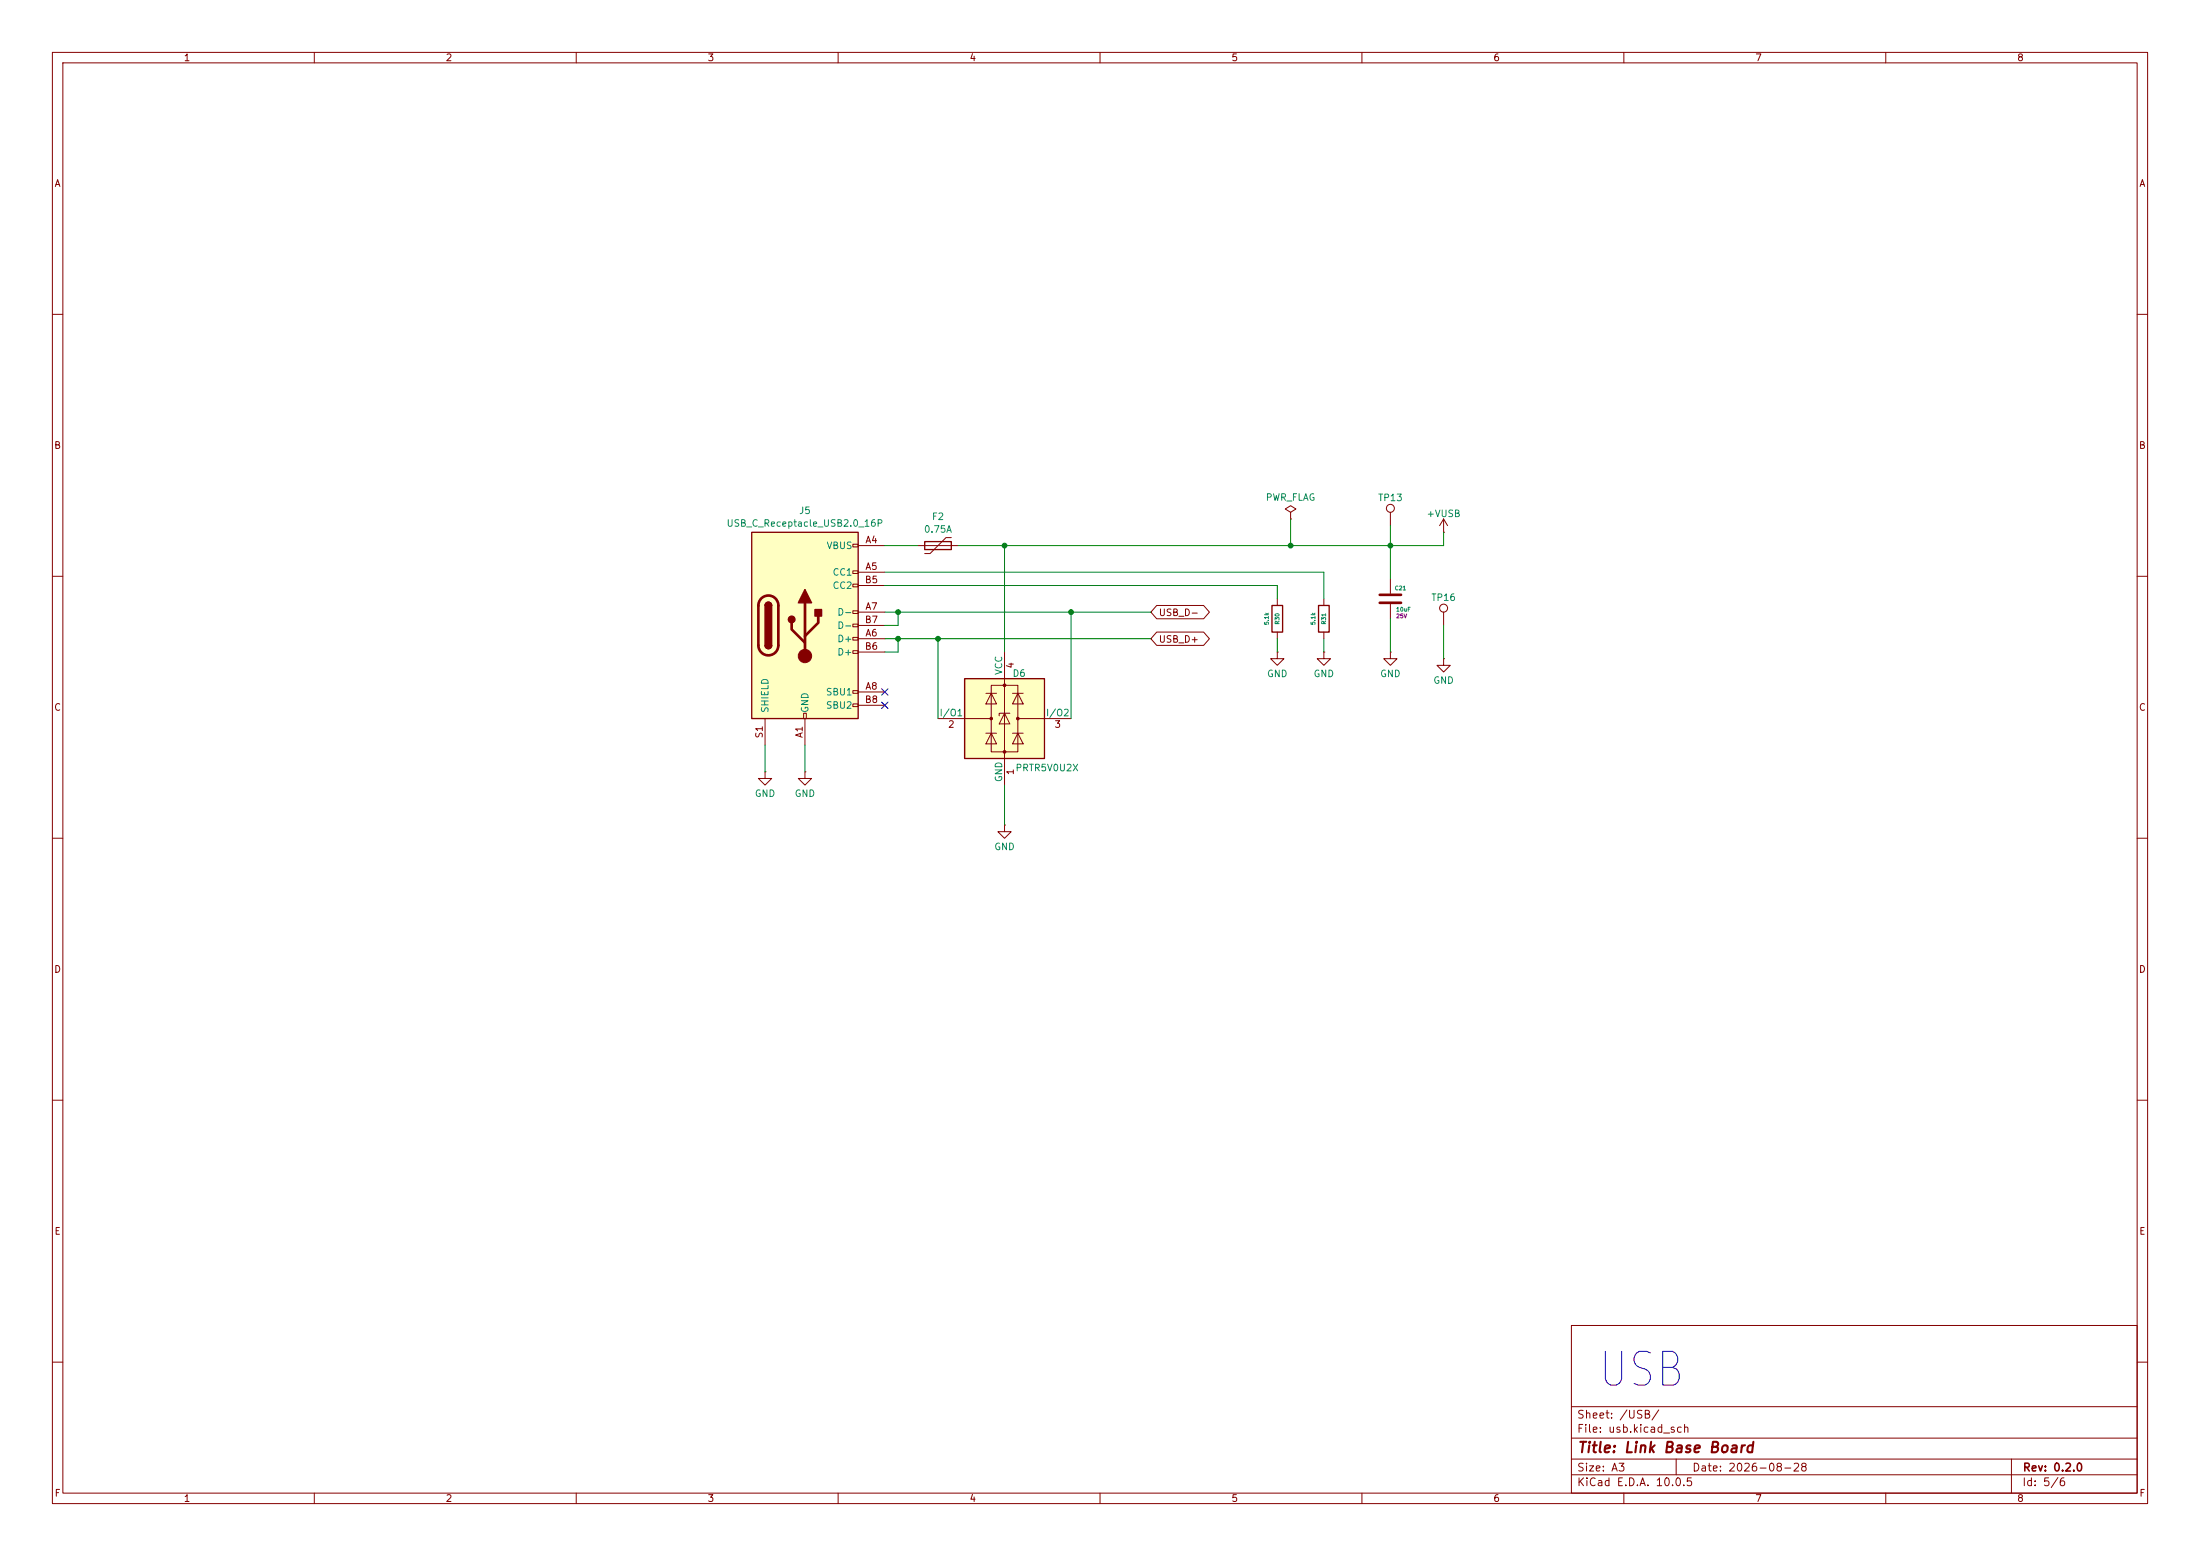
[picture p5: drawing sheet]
(kicad_sch
 (version 20260306)
 (generator "eeschema")
 (generator_version "10.0")
 (paper "A3")
 (title_block
  (title "Link Base Board")
  (date "2026-08-28")
  (rev "0.2.0"))
 (lib_symbols
  (symbol "SEM_Capacitor:CAP-10uF-25V-0805"
   (pin_numbers (hide yes))
   (pin_names
    (offset 0.254)) (exclude_from_sim no) (in_bom yes) (on_board yes)
   (in_pos_files yes)
   (duplicate_pin_numbers_are_jumpers no)
   (property "Reference" "C" (at 0.762 2.032 0) (show_name no) (do_not_autoplace yes) (effects (font (size 0.762 0.762)) (justify left)))
   (property "Value" "10uF" (at 1.016 -2.032 0) (show_name no) (do_not_autoplace yes) (effects (font (size 0.762 0.762)) (justify left)))
   (property "Footprint" "Capacitor_SMD:C_0805_2012Metric" (at 0.254 -20.828 0) (show_name no) (do_not_autoplace no) (hide yes) (effects (font (size 1.27 1.27))))
   (property "Datasheet" "" (at 0 -14.478 0) (show_name no) (do_not_autoplace no) (hide yes) (effects (font (size 1.27 1.27))))
   (property "Description" "Capacitor, 10uF, 25V, X5R, 0805" (at 0.508 -12.7 0) (show_name no) (do_not_autoplace no) (hide yes) (effects (font (size 1.27 1.27))))
   (property "Manufacturer" "Samsung" (at -0.254 -16.002 0) (show_name no) (do_not_autoplace no) (hide yes) (effects (font (size 1.27 1.27))))
   (property "Manufacturer PN" "CL21A106KAYNNNE" (at 0 -18.288 0) (show_name no) (do_not_autoplace no) (hide yes) (effects (font (size 1.27 1.27))))
   (property "Voltage" "25V" (at 1.016 -3.302 0) (show_name no) (do_not_autoplace yes) (effects (font (size 0.762 0.762)) (justify left)))
   (symbol "CAP-10uF-25V-0805_0_1"
    (polyline (pts (xy -2.032 0.762) (xy 2.032 0.762)) (stroke (width 0.508) (type default)) (fill (type none)))
    (polyline (pts (xy -2.032 -0.762) (xy 2.032 -0.762)) (stroke (width 0.508) (type default)) (fill (type none))))
   (symbol "CAP-10uF-25V-0805_1_1"
    (pin passive line (at 0 3.81 270) (length 2.794) (name "" (effects (font (size 1.27 1.27)))) (number "1" (effects (font (size 1.27 1.27)))))
    (pin passive line (at 0 -3.81 90) (length 2.794) (name "" (effects (font (size 1.27 1.27)))) (number "2" (effects (font (size 1.27 1.27))))))
   (embedded_fonts no))
  (symbol "SEM_Connector_USB:USB_C_Receptacle_USB2.0_16P"
   (pin_names
    (offset 1.016)) (exclude_from_sim no) (in_bom yes) (on_board yes)
   (in_pos_files yes)
   (duplicate_pin_numbers_are_jumpers no)
   (property "Reference" "J" (at 0 22.225 0) (show_name no) (do_not_autoplace no) (effects (font (size 1.27 1.27))))
   (property "Value" "USB_C_Receptacle_USB2.0_16P" (at 0 19.685 0) (show_name no) (do_not_autoplace no) (effects (font (size 1.27 1.27))))
   (property "Footprint" "Connector_USB:USB_C_Receptacle_GCT_USB4105-xx-A_16P_TopMnt_Horizontal" (at 0 -41.148 0) (show_name no) (do_not_autoplace no) (hide yes) (effects (font (size 1.27 1.27))))
   (property "Datasheet" "https://gct.co/connector/usb4105" (at 0 -34.798 0) (show_name no) (do_not_autoplace no) (hide yes) (effects (font (size 1.27 1.27))))
   (property "Description" "Connector, USB-C Receptacle 16P, USB 2.0, SMD" (at -0.254 -37.846 0) (show_name no) (do_not_autoplace no) (hide yes) (effects (font (size 1.27 1.27))))
   (property "Manufacturer" "GCT" (at 0 -43.942 0) (show_name no) (do_not_autoplace no) (hide yes) (effects (font (size 1.27 1.27))))
   (property "Manufacturer PN" "USB4105-GF-A" (at 0 -46.736 0) (show_name no) (do_not_autoplace no) (hide yes) (effects (font (size 1.27 1.27))))
   (symbol "USB_C_Receptacle_USB2.0_16P_0_0"
    (rectangle (start -0.254 -17.78) (end 0.254 -16.764) (stroke (width 0) (type default)) (fill (type none)))
    (rectangle (start 10.16 15.494) (end 9.144 14.986) (stroke (width 0) (type default)) (fill (type none)))
    (rectangle (start 10.16 10.414) (end 9.144 9.906) (stroke (width 0) (type default)) (fill (type none)))
    (rectangle (start 10.16 7.874) (end 9.144 7.366) (stroke (width 0) (type default)) (fill (type none)))
    (rectangle (start 10.16 2.794) (end 9.144 2.286) (stroke (width 0) (type default)) (fill (type none)))
    (rectangle (start 10.16 0.254) (end 9.144 -0.254) (stroke (width 0) (type default)) (fill (type none)))
    (rectangle (start 10.16 -2.286) (end 9.144 -2.794) (stroke (width 0) (type default)) (fill (type none)))
    (rectangle (start 10.16 -4.826) (end 9.144 -5.334) (stroke (width 0) (type default)) (fill (type none)))
    (rectangle (start 10.16 -12.446) (end 9.144 -12.954) (stroke (width 0) (type default)) (fill (type none)))
    (rectangle (start 10.16 -14.986) (end 9.144 -15.494) (stroke (width 0) (type default)) (fill (type none))))
   (symbol "USB_C_Receptacle_USB2.0_16P_0_1"
    (rectangle (start -10.16 17.78) (end 10.16 -17.78) (stroke (width 0.254) (type default)) (fill (type background)))
    (polyline (pts (xy -8.89 -3.81) (xy -8.89 3.81)) (stroke (width 0.508) (type default)) (fill (type none)))
    (rectangle (start -7.62 -3.81) (end -6.35 3.81) (stroke (width 0.254) (type default)) (fill (type outline)))
    (arc (start -7.62 3.81) (mid -6.985 4.4423) (end -6.35 3.81) (stroke (width 0.254) (type default)) (fill (type none)))
    (arc (start -7.62 3.81) (mid -6.985 4.4423) (end -6.35 3.81) (stroke (width 0.254) (type default)) (fill (type outline)))
    (arc (start -8.89 3.81) (mid -6.985 5.7067) (end -5.08 3.81) (stroke (width 0.508) (type default)) (fill (type none)))
    (arc (start -5.08 -3.81) (mid -6.985 -5.7067) (end -8.89 -3.81) (stroke (width 0.508) (type default)) (fill (type none)))
    (arc (start -6.35 -3.81) (mid -6.985 -4.4423) (end -7.62 -3.81) (stroke (width 0.254) (type default)) (fill (type none)))
    (arc (start -6.35 -3.81) (mid -6.985 -4.4423) (end -7.62 -3.81) (stroke (width 0.254) (type default)) (fill (type outline)))
    (polyline (pts (xy -5.08 3.81) (xy -5.08 -3.81)) (stroke (width 0.508) (type default)) (fill (type none)))
    (circle (center -2.54 1.143) (radius 0.635) (stroke (width 0.254) (type default)) (fill (type outline)))
    (polyline (pts (xy -1.27 4.318) (xy 0 6.858) (xy 1.27 4.318) (xy -1.27 4.318)) (stroke (width 0.254) (type default)) (fill (type outline)))
    (polyline (pts (xy 0 -2.032) (xy 2.54 0.508) (xy 2.54 1.778)) (stroke (width 0.508) (type default)) (fill (type none)))
    (polyline (pts (xy 0 -3.302) (xy -2.54 -0.762) (xy -2.54 0.508)) (stroke (width 0.508) (type default)) (fill (type none)))
    (polyline (pts (xy 0 -5.842) (xy 0 4.318)) (stroke (width 0.508) (type default)) (fill (type none)))
    (circle (center 0 -5.842) (radius 1.27) (stroke (width 0) (type default)) (fill (type outline)))
    (rectangle (start 1.905 1.778) (end 3.175 3.048) (stroke (width 0.254) (type default)) (fill (type outline))))
   (symbol "USB_C_Receptacle_USB2.0_16P_1_1"
    (pin passive line (at 0 -22.86 90) (length 5.08) (name "GND" (effects (font (size 1.27 1.27)))) (number "A1" (effects (font (size 1.27 1.27)))))
    (pin passive line (at 15.24 15.24 180) (length 5.08) (name "VBUS" (effects (font (size 1.27 1.27)))) (number "A4" (effects (font (size 1.27 1.27)))))
    (pin bidirectional line (at 15.24 10.16 180) (length 5.08) (name "CC1" (effects (font (size 1.27 1.27)))) (number "A5" (effects (font (size 1.27 1.27)))))
    (pin bidirectional line (at 15.24 -2.54 180) (length 5.08) (name "D+" (effects (font (size 1.27 1.27)))) (number "A6" (effects (font (size 1.27 1.27)))))
    (pin bidirectional line (at 15.24 2.54 180) (length 5.08) (name "D-" (effects (font (size 1.27 1.27)))) (number "A7" (effects (font (size 1.27 1.27)))))
    (pin bidirectional line (at 15.24 -12.7 180) (length 5.08) (name "SBU1" (effects (font (size 1.27 1.27)))) (number "A8" (effects (font (size 1.27 1.27)))))
    (pin passive line (at 15.24 15.24 180) (length 5.08) (hide yes) (name "VBUS" (effects (font (size 1.27 1.27)))) (number "A9" (effects (font (size 1.27 1.27)))))
    (pin passive line (at 0 -22.86 90) (length 5.08) (hide yes) (name "GND" (effects (font (size 1.27 1.27)))) (number "A12" (effects (font (size 1.27 1.27)))))
    (pin passive line (at 0 -22.86 90) (length 5.08) (hide yes) (name "GND" (effects (font (size 1.27 1.27)))) (number "B1" (effects (font (size 1.27 1.27)))))
    (pin passive line (at 15.24 15.24 180) (length 5.08) (hide yes) (name "VBUS" (effects (font (size 1.27 1.27)))) (number "B4" (effects (font (size 1.27 1.27)))))
    (pin bidirectional line (at 15.24 7.62 180) (length 5.08) (name "CC2" (effects (font (size 1.27 1.27)))) (number "B5" (effects (font (size 1.27 1.27)))))
    (pin bidirectional line (at 15.24 -5.08 180) (length 5.08) (name "D+" (effects (font (size 1.27 1.27)))) (number "B6" (effects (font (size 1.27 1.27)))))
    (pin bidirectional line (at 15.24 0 180) (length 5.08) (name "D-" (effects (font (size 1.27 1.27)))) (number "B7" (effects (font (size 1.27 1.27)))))
    (pin bidirectional line (at 15.24 -15.24 180) (length 5.08) (name "SBU2" (effects (font (size 1.27 1.27)))) (number "B8" (effects (font (size 1.27 1.27)))))
    (pin passive line (at 15.24 15.24 180) (length 5.08) (hide yes) (name "VBUS" (effects (font (size 1.27 1.27)))) (number "B9" (effects (font (size 1.27 1.27)))))
    (pin passive line (at 0 -22.86 90) (length 5.08) (hide yes) (name "GND" (effects (font (size 1.27 1.27)))) (number "B12" (effects (font (size 1.27 1.27)))))
    (pin passive line (at -7.62 -22.86 90) (length 5.08) (name "SHIELD" (effects (font (size 1.27 1.27)))) (number "S1" (effects (font (size 1.27 1.27))))))
   (embedded_fonts no))
  (symbol "SEM_Diode:PRTR5V0U2X"
   (pin_names
    (offset 0)) (exclude_from_sim no) (in_bom yes) (on_board yes)
   (in_pos_files yes)
   (duplicate_pin_numbers_are_jumpers no)
   (property "Reference" "D" (at 2.794 8.636 0) (show_name no) (do_not_autoplace no) (effects (font (size 1.27 1.27))))
   (property "Value" "PRTR5V0U2X" (at 8.128 -9.398 0) (show_name no) (do_not_autoplace no) (effects (font (size 1.27 1.27))))
   (property "Footprint" "Package_TO_SOT_SMD:SOT-143" (at 0.254 -21.59 0) (show_name no) (do_not_autoplace no) (hide yes) (effects (font (size 1.27 1.27))))
   (property "Datasheet" "https://assets.nexperia.com/documents/data-sheet/PRTR5V0U2X.pdf" (at 0 -24.13 0) (show_name no) (do_not_autoplace no) (hide yes) (effects (font (size 1.27 1.27))))
   (property "Description" "Diode, TVS, SOT-143" (at 0.254 -27.432 0) (show_name no) (do_not_autoplace no) (hide yes) (effects (font (size 1.27 1.27))))
   (property "Manufacturer" "Nexperia" (at -0.254 -32.512 0) (show_name no) (do_not_autoplace no) (hide yes) (effects (font (size 1.27 1.27))))
   (property "Manufacturer PN" "PRTR5V0U2X,215" (at -0.254 -30.226 0) (show_name no) (do_not_autoplace no) (hide yes) (effects (font (size 1.27 1.27))))
   (symbol "PRTR5V0U2X_0_1"
    (rectangle (start -7.62 -7.62) (end 7.62 7.62) (stroke (width 0.254) (type default)) (fill (type background)))
    (polyline (pts (xy -3.556 2.794) (xy -1.524 2.794) (xy -2.54 4.826) (xy -3.556 2.794)) (stroke (width 0) (type default)) (fill (type none)))
    (polyline (pts (xy -3.556 -4.826) (xy -1.524 -4.826) (xy -2.54 -2.794) (xy -3.556 -4.826)) (stroke (width 0) (type default)) (fill (type none)))
    (rectangle (start -2.54 6.35) (end 2.54 -6.35) (stroke (width 0) (type default)) (fill (type none)))
    (circle (center -2.54 0) (radius 0.254) (stroke (width 0) (type default)) (fill (type outline)))
    (polyline (pts (xy -2.54 0) (xy -7.62 0)) (stroke (width 0) (type default)) (fill (type none)))
    (polyline (pts (xy -1.524 4.826) (xy -3.556 4.826)) (stroke (width 0) (type default)) (fill (type none)))
    (polyline (pts (xy -1.524 -2.794) (xy -3.556 -2.794)) (stroke (width 0) (type default)) (fill (type none)))
    (polyline (pts (xy -1.016 -1.016) (xy 1.016 -1.016) (xy 0 1.016) (xy -1.016 -1.016)) (stroke (width 0) (type default)) (fill (type none)))
    (circle (center 0 6.35) (radius 0.254) (stroke (width 0) (type default)) (fill (type outline)))
    (circle (center 0 -6.35) (radius 0.254) (stroke (width 0) (type default)) (fill (type outline)))
    (polyline (pts (xy 0 -7.62) (xy 0 7.62)) (stroke (width 0) (type default)) (fill (type none)))
    (polyline (pts (xy 1.016 1.016) (xy -1.016 1.016) (xy -1.016 0.508)) (stroke (width 0) (type default)) (fill (type none)))
    (polyline (pts (xy 1.524 4.826) (xy 3.556 4.826)) (stroke (width 0) (type default)) (fill (type none)))
    (polyline (pts (xy 1.524 -2.794) (xy 3.556 -2.794)) (stroke (width 0) (type default)) (fill (type none)))
    (polyline (pts (xy 2.54 0) (xy 7.62 0)) (stroke (width 0) (type default)) (fill (type none)))
    (circle (center 2.54 0) (radius 0.254) (stroke (width 0) (type default)) (fill (type outline)))
    (polyline (pts (xy 3.556 2.794) (xy 1.524 2.794) (xy 2.54 4.826) (xy 3.556 2.794)) (stroke (width 0) (type default)) (fill (type none)))
    (polyline (pts (xy 3.556 -4.826) (xy 1.524 -4.826) (xy 2.54 -2.794) (xy 3.556 -4.826)) (stroke (width 0) (type default)) (fill (type none))))
   (symbol "PRTR5V0U2X_1_1"
    (pin passive line (at 0 -12.7 90) (length 5.08) (name "GND" (effects (font (size 1.27 1.27)))) (number "1" (effects (font (size 1.27 1.27)))))
    (pin passive line (at -12.7 0 0) (length 5.08) (name "I/O1" (effects (font (size 1.27 1.27)))) (number "2" (effects (font (size 1.27 1.27)))))
    (pin passive line (at 12.7 0 180) (length 5.08) (name "I/O2" (effects (font (size 1.27 1.27)))) (number "3" (effects (font (size 1.27 1.27)))))
    (pin passive line (at 0 12.7 270) (length 5.08) (name "VCC" (effects (font (size 1.27 1.27)))) (number "4" (effects (font (size 1.27 1.27))))))
   (embedded_fonts no))
  (symbol "SEM_Fuse:PTC-Bourns-6V-750MA-1206"
   (pin_numbers (hide yes))
   (pin_names
    (offset 0)) (exclude_from_sim no) (in_bom yes) (on_board yes)
   (in_pos_files yes)
   (duplicate_pin_numbers_are_jumpers no)
   (property "Reference" "F" (at -2.54 0 90) (show_name no) (do_not_autoplace no) (effects (font (size 1.27 1.27))))
   (property "Value" "0.75A" (at 2.54 0 90) (show_name no) (do_not_autoplace no) (effects (font (size 1.27 1.27))))
   (property "Footprint" "Fuse:Fuse_1206_3216Metric" (at -12.446 -24.13 0) (show_name no) (do_not_autoplace no) (hide yes) (effects (font (size 1.27 1.27)) (justify left)))
   (property "Datasheet" "https://www.bourns.com/products/circuit-protection/resettable-fuses-multifuse-pptc/product/MF-NSMF" (at 0.254 -16.002 0) (show_name no) (do_not_autoplace no) (hide yes) (effects (font (size 1.27 1.27))))
   (property "Description" "PTC, 0.75A hold, 6V, 1206" (at -0.508 -12.7 0) (show_name no) (do_not_autoplace no) (hide yes) (effects (font (size 1.27 1.27))))
   (property "Manufacturer" "Bourns" (at 0 -21.082 0) (show_name no) (do_not_autoplace no) (hide yes) (effects (font (size 1.27 1.27))))
   (property "Manufacturer PN" "MF-NSMF075-2" (at 0 -18.796 0) (show_name no) (do_not_autoplace no) (hide yes) (effects (font (size 1.27 1.27))))
   (symbol "PTC-Bourns-6V-750MA-1206_0_1"
    (polyline (pts (xy -1.524 2.54) (xy -1.524 1.524) (xy 1.524 -1.524) (xy 1.524 -2.54)) (stroke (width 0) (type default)) (fill (type none)))
    (rectangle (start -0.762 2.54) (end 0.762 -2.54) (stroke (width 0.254) (type default)) (fill (type none)))
    (polyline (pts (xy 0 2.54) (xy 0 -2.54)) (stroke (width 0) (type default)) (fill (type none))))
   (symbol "PTC-Bourns-6V-750MA-1206_1_1"
    (pin passive line (at 0 3.81 270) (length 1.27) (name "" (effects (font (size 1.27 1.27)))) (number "1" (effects (font (size 1.27 1.27)))))
    (pin passive line (at 0 -3.81 90) (length 1.27) (name "" (effects (font (size 1.27 1.27)))) (number "2" (effects (font (size 1.27 1.27))))))
   (embedded_fonts no))
  (symbol "SEM_Resistor:RES-5k1-0603"
   (pin_numbers (hide yes))
   (pin_names
    (offset 0)) (exclude_from_sim no) (in_bom yes) (on_board yes)
   (in_pos_files yes)
   (duplicate_pin_numbers_are_jumpers no)
   (property "Reference" "R" (at 0 0 90) (show_name no) (do_not_autoplace yes) (effects (font (size 0.762 0.762))))
   (property "Value" "5.1k" (at -2.032 0 90) (show_name no) (do_not_autoplace yes) (effects (font (size 0.762 0.762))))
   (property "Footprint" "Resistor_SMD:R_0603_1608Metric" (at 4.826 0 90) (show_name no) (do_not_autoplace no) (hide yes) (effects (font (size 1.27 1.27))))
   (property "Datasheet" "" (at 6.604 0 90) (show_name no) (do_not_autoplace no) (hide yes) (effects (font (size 1.27 1.27))))
   (property "Description" "Resistor,5.1k, 1%, 0.1W, 0603" (at 8.382 0.254 90) (show_name no) (do_not_autoplace no) (hide yes) (effects (font (size 1.27 1.27))))
   (property "Manufacturer" "Yageo" (at 10.922 0 90) (show_name no) (do_not_autoplace no) (hide yes) (effects (font (size 1.27 1.27))))
   (property "Manufacturer PN" "RC0603FR-075K1L" (at 13.462 0.254 90) (show_name no) (do_not_autoplace no) (hide yes) (effects (font (size 1.27 1.27))))
   (property "LCSC" "C105580" (at 0 0 0) (show_name no) (do_not_autoplace no) (hide yes) (effects (font (size 1.27 1.27))))
   (symbol "RES-5k1-0603_0_1"
    (rectangle (start -1.016 -2.54) (end 1.016 2.54) (stroke (width 0.254) (type default)) (fill (type none))))
   (symbol "RES-5k1-0603_1_1"
    (pin passive line (at 0 3.81 270) (length 1.27) (name "" (effects (font (size 1.27 1.27)))) (number "1" (effects (font (size 1.27 1.27)))))
    (pin passive line (at 0 -3.81 90) (length 1.27) (name "" (effects (font (size 1.27 1.27)))) (number "2" (effects (font (size 1.27 1.27))))))
   (embedded_fonts no))
  (symbol "SEM_TestPoint:TP-THTPAD-D1.0mm"
   (pin_numbers (hide yes))
   (pin_names
    (offset 0.762) (hide yes)) (exclude_from_sim no) (in_bom no) (on_board yes)
   (in_pos_files yes)
   (duplicate_pin_numbers_are_jumpers no)
   (property "Reference" "TP" (at 0 5.334 0) (show_name no) (do_not_autoplace no) (effects (font (size 1.27 1.27))))
   (property "Value" "TP-PAD-D1.0mm" (at -0.254 7.366 0) (show_name no) (do_not_autoplace no) (hide yes) (effects (font (size 1.27 1.27))))
   (property "Footprint" "TestPoint:TestPoint_THTPad_D1.0mm_Drill0.5mm" (at 0.254 -12.192 0) (show_name no) (do_not_autoplace no) (hide yes) (effects (font (size 1.27 1.27))))
   (property "Datasheet" "" (at 0 -9.652 0) (show_name no) (do_not_autoplace no) (hide yes) (effects (font (size 1.27 1.27))))
   (property "Description" "test point" (at 0 -7.874 0) (show_name no) (do_not_autoplace no) (hide yes) (effects (font (size 1.27 1.27))))
   (symbol "TP-THTPAD-D1.0mm_0_1"
    (circle (center 0 3.302) (radius 0.762) (stroke (width 0) (type default)) (fill (type none))))
   (symbol "TP-THTPAD-D1.0mm_1_1"
    (pin passive line (at 0 0 90) (length 2.54) (name "1" (effects (font (size 1.27 1.27)))) (number "1" (effects (font (size 1.27 1.27))))))
   (embedded_fonts no))
  (symbol "SEM_power:+VUSB"
   (power global)
   (pin_numbers (hide yes))
   (pin_names
    (offset 0) (hide yes)) (exclude_from_sim no) (in_bom yes) (on_board yes)
   (in_pos_files yes)
   (duplicate_pin_numbers_are_jumpers no)
   (property "Reference" "#PWR" (at 0 -3.81 0) (show_name no) (do_not_autoplace no) (hide yes) (effects (font (size 1.27 1.27))))
   (property "Value" "+VUSB" (at 0 3.556 0) (show_name no) (do_not_autoplace no) (effects (font (size 1.27 1.27))))
   (property "Footprint" "" (at 0 0 0) (show_name no) (do_not_autoplace no) (hide yes) (effects (font (size 1.27 1.27))))
   (property "Datasheet" "" (at 0 0 0) (show_name no) (do_not_autoplace no) (hide yes) (effects (font (size 1.27 1.27))))
   (property "Description" "" (at 0 0 0) (show_name no) (do_not_autoplace no) (hide yes) (effects (font (size 1.27 1.27))))
   (symbol "+VUSB_0_1"
    (polyline (pts (xy -0.762 1.27) (xy 0 2.54)) (stroke (width 0) (type default)) (fill (type none)))
    (polyline (pts (xy 0 2.54) (xy 0.762 1.27)) (stroke (width 0) (type default)) (fill (type none)))
    (polyline (pts (xy 0 0) (xy 0 2.54)) (stroke (width 0) (type default)) (fill (type none))))
   (symbol "+VUSB_1_1"
    (pin power_in line (at 0 0 90) (length 0) (name "" (effects (font (size 1.27 1.27)))) (number "1" (effects (font (size 1.27 1.27))))))
   (embedded_fonts no))
  (symbol "SEM_power:GND"
   (power global)
   (pin_numbers (hide yes))
   (pin_names
    (offset 0) (hide yes)) (exclude_from_sim no) (in_bom yes) (on_board yes)
   (in_pos_files yes)
   (duplicate_pin_numbers_are_jumpers no)
   (property "Reference" "#PWR" (at 0 -6.35 0) (show_name no) (do_not_autoplace no) (hide yes) (effects (font (size 1.27 1.27))))
   (property "Value" "GND" (at 0 -3.81 0) (show_name no) (do_not_autoplace no) (effects (font (size 1.27 1.27))))
   (property "Footprint" "" (at 0 0 0) (show_name no) (do_not_autoplace no) (hide yes) (effects (font (size 1.27 1.27))))
   (property "Datasheet" "" (at 0 0 0) (show_name no) (do_not_autoplace no) (hide yes) (effects (font (size 1.27 1.27))))
   (property "Description" "Power symbol creates a global label with name \"GND\" , ground" (at 0.254 -8.382 0) (show_name no) (do_not_autoplace no) (hide yes) (effects (font (size 1.27 1.27))))
   (symbol "GND_0_1"
    (polyline (pts (xy 0 0) (xy 0 -1.27) (xy 1.27 -1.27) (xy 0 -2.54) (xy -1.27 -1.27) (xy 0 -1.27)) (stroke (width 0) (type default)) (fill (type none))))
   (symbol "GND_1_1"
    (pin power_in line (at 0 0 270) (length 0) (name "" (effects (font (size 1.27 1.27)))) (number "1" (effects (font (size 1.27 1.27))))))
   (embedded_fonts no))
  (symbol "SEM_power:PWR_FLAG"
   (power global)
   (pin_numbers (hide yes))
   (pin_names
    (offset 0) (hide yes)) (exclude_from_sim no) (in_bom yes) (on_board yes)
   (in_pos_files yes)
   (duplicate_pin_numbers_are_jumpers no)
   (property "Reference" "#FLG" (at 0 1.905 0) (show_name no) (do_not_autoplace no) (hide yes) (effects (font (size 1.27 1.27))))
   (property "Value" "PWR_FLAG" (at 0 3.81 0) (show_name no) (do_not_autoplace no) (effects (font (size 1.27 1.27))))
   (property "Footprint" "" (at 0 0 0) (show_name no) (do_not_autoplace no) (hide yes) (effects (font (size 1.27 1.27))))
   (property "Datasheet" "" (at 0 0 0) (show_name no) (do_not_autoplace no) (hide yes) (effects (font (size 1.27 1.27))))
   (property "Description" "Special symbol for telling ERC where power comes from" (at 0 0 0) (show_name no) (do_not_autoplace no) (hide yes) (effects (font (size 1.27 1.27))))
   (symbol "PWR_FLAG_0_0"
    (pin power_out line (at 0 0 90) (length 0) (name "" (effects (font (size 1.27 1.27)))) (number "1" (effects (font (size 1.27 1.27))))))
   (symbol "PWR_FLAG_0_1"
    (polyline (pts (xy 0 0) (xy 0 1.27) (xy -1.016 1.905) (xy 0 2.54) (xy 1.016 1.905) (xy 0 1.27)) (stroke (width 0) (type default)) (fill (type none))))
   (embedded_fonts no)))
 (text "USB"
  (exclude_from_sim no)
  (at 305.054 265.43 0)
  (effects (font (size 6.4516 5.4838)) (justify left bottom)))
 (junction
  (at 171.45 116.84)
  (diameter 0)
  (color 0 0 0 0))
 (junction
  (at 265.43 104.14)
  (diameter 0)
  (color 0 0 0 0))
 (junction
  (at 246.38 104.14)
  (diameter 0)
  (color 0 0 0 0))
 (junction
  (at 204.47 116.84)
  (diameter 0)
  (color 0 0 0 0))
 (junction
  (at 179.07 121.92)
  (diameter 0)
  (color 0 0 0 0))
 (junction
  (at 191.77 104.14)
  (diameter 0)
  (color 0 0 0 0))
 (junction
  (at 171.45 121.92)
  (diameter 0)
  (color 0 0 0 0))
 (no_connect
  (at 168.91 134.62))
 (no_connect
  (at 168.91 132.08))
 (wire
  (pts (xy 179.07 121.92) (xy 179.07 137.16))
  (stroke (width 0) (type default)))
 (wire
  (pts (xy 191.77 104.14) (xy 246.38 104.14))
  (stroke (width 0) (type default)))
 (wire
  (pts (xy 275.59 119.38) (xy 275.59 125.73))
  (stroke (width 0) (type default)))
 (wire
  (pts (xy 171.45 116.84) (xy 171.45 119.38))
  (stroke (width 0) (type default)))
 (wire
  (pts (xy 265.43 100.33) (xy 265.43 104.14))
  (stroke (width 0) (type default)))
 (wire
  (pts (xy 265.43 104.14) (xy 265.43 110.49))
  (stroke (width 0) (type default)))
 (wire
  (pts (xy 191.77 104.14) (xy 191.77 124.46))
  (stroke (width 0) (type default)))
 (wire
  (pts (xy 243.84 121.92) (xy 243.84 124.46))
  (stroke (width 0) (type default)))
 (wire
  (pts (xy 204.47 116.84) (xy 219.71 116.84))
  (stroke (width 0) (type default)))
 (wire
  (pts (xy 179.07 121.92) (xy 219.71 121.92))
  (stroke (width 0) (type default)))
 (wire
  (pts (xy 246.38 104.14) (xy 265.43 104.14))
  (stroke (width 0) (type default)))
 (wire
  (pts (xy 168.91 124.46) (xy 171.45 124.46))
  (stroke (width 0) (type default)))
 (wire
  (pts (xy 182.88 104.14) (xy 191.77 104.14))
  (stroke (width 0) (type default)))
 (wire
  (pts (xy 171.45 116.84) (xy 204.47 116.84))
  (stroke (width 0) (type default)))
 (wire
  (pts (xy 243.84 114.3) (xy 243.84 111.76))
  (stroke (width 0) (type default)))
 (wire
  (pts (xy 246.38 99.06) (xy 246.38 104.14))
  (stroke (width 0) (type default)))
 (wire
  (pts (xy 252.73 121.92) (xy 252.73 124.46))
  (stroke (width 0) (type default)))
 (wire
  (pts (xy 168.91 121.92) (xy 171.45 121.92))
  (stroke (width 0) (type default)))
 (wire
  (pts (xy 171.45 121.92) (xy 171.45 124.46))
  (stroke (width 0) (type default)))
 (wire
  (pts (xy 153.67 142.24) (xy 153.67 147.32))
  (stroke (width 0) (type default)))
 (wire
  (pts (xy 146.05 142.24) (xy 146.05 147.32))
  (stroke (width 0) (type default)))
 (wire
  (pts (xy 191.77 149.86) (xy 191.77 157.48))
  (stroke (width 0) (type default)))
 (wire
  (pts (xy 171.45 121.92) (xy 179.07 121.92))
  (stroke (width 0) (type default)))
 (wire
  (pts (xy 243.84 111.76) (xy 168.91 111.76))
  (stroke (width 0) (type default)))
 (wire
  (pts (xy 275.59 104.14) (xy 265.43 104.14))
  (stroke (width 0) (type default)))
 (wire
  (pts (xy 275.59 101.6) (xy 275.59 104.14))
  (stroke (width 0) (type default)))
 (wire
  (pts (xy 168.91 109.22) (xy 252.73 109.22))
  (stroke (width 0) (type default)))
 (wire
  (pts (xy 265.43 118.11) (xy 265.43 124.46))
  (stroke (width 0) (type default)))
 (wire
  (pts (xy 168.91 119.38) (xy 171.45 119.38))
  (stroke (width 0) (type default)))
 (wire
  (pts (xy 252.73 109.22) (xy 252.73 114.3))
  (stroke (width 0) (type default)))
 (wire
  (pts (xy 168.91 116.84) (xy 171.45 116.84))
  (stroke (width 0) (type default)))
 (wire
  (pts (xy 204.47 116.84) (xy 204.47 137.16))
  (stroke (width 0) (type default)))
 (wire
  (pts (xy 168.91 104.14) (xy 175.26 104.14))
  (stroke (width 0) (type default)))
 (global_label "USB_D-"
  (shape bidirectional)
  (at 219.71 116.84 0)
  (fields_autoplaced yes)
  (effects (font (size 1.27 1.27)) (justify left))
  (property "Intersheetrefs" "${INTERSHEET_REFS}" (at 231.4265 116.84 0) (hide yes) (show_name no) (do_not_autoplace no) (effects (font (size 1.27 1.27)) (justify left))))
 (global_label "USB_D+"
  (shape bidirectional)
  (at 219.71 121.92 0)
  (fields_autoplaced yes)
  (effects (font (size 1.27 1.27)) (justify left))
  (property "Intersheetrefs" "${INTERSHEET_REFS}" (at 231.4265 121.92 0) (hide yes) (show_name no) (do_not_autoplace no) (effects (font (size 1.27 1.27)) (justify left))))
 (symbol
  (lib_id "SEM_Capacitor:CAP-10uF-25V-0805")
  (at 265.43 114.3 0)
  (unit 1)
  (body_style 1)
  (exclude_from_sim no)
  (in_bom yes)
  (on_board yes)
  (in_pos_files yes)
  (dnp no)
  (property "Reference" "C21" (at 266.192 112.268 0) (show_name no) (do_not_autoplace yes) (effects (font (size 0.762 0.762)) (justify left)))
  (property "Value" "10uF" (at 266.446 116.332 0) (show_name no) (do_not_autoplace yes) (effects (font (size 0.762 0.762)) (justify left)))
  (property "Footprint" "Capacitor_SMD:C_0805_2012Metric" (at 265.684 135.128 0) (hide yes) (show_name no) (do_not_autoplace no) (effects (font (size 1.27 1.27))))
  (property "Datasheet" "" (at 265.43 128.778 0) (hide yes) (show_name no) (do_not_autoplace no) (effects (font (size 1.27 1.27))))
  (property "Description" "Capacitor, 10uF, 25V, X5R, 0805" (at 265.938 127 0) (hide yes) (show_name no) (do_not_autoplace no) (effects (font (size 1.27 1.27))))
  (property "Manufacturer" "Samsung" (at 265.176 130.302 0) (hide yes) (show_name no) (do_not_autoplace no) (effects (font (size 1.27 1.27))))
  (property "Voltage" "25V" (at 266.446 117.602 0) (show_name no) (do_not_autoplace yes) (effects (font (size 0.762 0.762)) (justify left)))
  (property "Manufacturer PN" "CL21A106KAYNNNE" (at 265.43 132.588 0) (hide yes) (show_name no) (do_not_autoplace no) (effects (font (size 1.27 1.27))))
  (pin "2")
  (pin "1"))
 (symbol
  (lib_id "SEM_TestPoint:TP-THTPAD-D1.0mm")
  (at 265.43 100.33 0)
  (unit 1)
  (body_style 1)
  (exclude_from_sim no)
  (in_bom no)
  (on_board yes)
  (in_pos_files yes)
  (dnp no)
  (property "Reference" "TP13" (at 265.43 94.996 0) (show_name no) (do_not_autoplace no) (effects (font (size 1.27 1.27))))
  (property "Value" "TP-PAD-D1.0mm" (at 265.176 92.964 0) (hide yes) (show_name no) (do_not_autoplace no) (effects (font (size 1.27 1.27))))
  (property "Footprint" "TestPoint:TestPoint_THTPad_D1.0mm_Drill0.5mm" (at 265.684 112.522 0) (hide yes) (show_name no) (do_not_autoplace no) (effects (font (size 1.27 1.27))))
  (property "Datasheet" "" (at 265.43 109.982 0) (hide yes) (show_name no) (do_not_autoplace no) (effects (font (size 1.27 1.27))))
  (property "Description" "test point" (at 265.43 108.204 0) (hide yes) (show_name no) (do_not_autoplace no) (effects (font (size 1.27 1.27))))
  (pin "1"))
 (symbol
  (lib_id "SEM_power:PWR_FLAG")
  (at 246.38 99.06 0)
  (unit 1)
  (body_style 1)
  (exclude_from_sim no)
  (in_bom yes)
  (on_board yes)
  (in_pos_files yes)
  (dnp no)
  (fields_autoplaced yes)
  (property "Reference" "#FLG05" (at 246.38 97.155 0) (hide yes) (show_name no) (do_not_autoplace no) (effects (font (size 1.27 1.27))))
  (property "Value" "PWR_FLAG" (at 246.38 94.9269 0) (show_name no) (do_not_autoplace no) (effects (font (size 1.27 1.27))))
  (property "Footprint" "" (at 246.38 99.06 0) (hide yes) (show_name no) (do_not_autoplace no) (effects (font (size 1.27 1.27))))
  (property "Datasheet" "" (at 246.38 99.06 0) (hide yes) (show_name no) (do_not_autoplace no) (effects (font (size 1.27 1.27))))
  (property "Description" "Special symbol for telling ERC where power comes from" (at 246.38 99.06 0) (hide yes) (show_name no) (do_not_autoplace no) (effects (font (size 1.27 1.27))))
  (pin "1"))
 (symbol
  (lib_id "SEM_Diode:PRTR5V0U2X")
  (at 191.77 137.16 0)
  (unit 1)
  (body_style 1)
  (exclude_from_sim no)
  (in_bom yes)
  (on_board yes)
  (in_pos_files yes)
  (dnp no)
  (property "Reference" "D6" (at 194.564 128.524 0) (show_name no) (do_not_autoplace no) (effects (font (size 1.27 1.27))))
  (property "Value" "PRTR5V0U2X" (at 199.898 146.558 0) (show_name no) (do_not_autoplace no) (effects (font (size 1.27 1.27))))
  (property "Footprint" "Package_TO_SOT_SMD:SOT-143" (at 192.024 158.75 0) (hide yes) (show_name no) (do_not_autoplace no) (effects (font (size 1.27 1.27))))
  (property "Datasheet" "https://assets.nexperia.com/documents/data-sheet/PRTR5V0U2X.pdf" (at 191.77 161.29 0) (hide yes) (show_name no) (do_not_autoplace no) (effects (font (size 1.27 1.27))))
  (property "Description" "Diode, TVS, SOT-143" (at 192.024 164.592 0) (hide yes) (show_name no) (do_not_autoplace no) (effects (font (size 1.27 1.27))))
  (property "Manufacturer" "Nexperia" (at 191.516 169.672 0) (hide yes) (show_name no) (do_not_autoplace no) (effects (font (size 1.27 1.27))))
  (property "Manufacturer PN" "PRTR5V0U2X,215" (at 191.516 167.386 0) (hide yes) (show_name no) (do_not_autoplace no) (effects (font (size 1.27 1.27))))
  (pin "1")
  (pin "2")
  (pin "4")
  (pin "3"))
 (symbol
  (lib_id "SEM_Fuse:PTC-Bourns-6V-750MA-1206")
  (at 179.07 104.14 90)
  (unit 1)
  (body_style 1)
  (exclude_from_sim no)
  (in_bom yes)
  (on_board yes)
  (in_pos_files yes)
  (dnp no)
  (fields_autoplaced yes)
  (property "Reference" "F2" (at 179.07 98.5985 90) (show_name no) (do_not_autoplace no) (effects (font (size 1.27 1.27))))
  (property "Value" "0.75A" (at 179.07 101.0228 90) (show_name no) (do_not_autoplace no) (effects (font (size 1.27 1.27))))
  (property "Footprint" "Fuse:Fuse_1206_3216Metric" (at 203.2 116.586 0) (hide yes) (show_name no) (do_not_autoplace no) (effects (font (size 1.27 1.27)) (justify left)))
  (property "Datasheet" "https://www.bourns.com/products/circuit-protection/resettable-fuses-multifuse-pptc/product/MF-NSMF" (at 195.072 103.886 0) (hide yes) (show_name no) (do_not_autoplace no) (effects (font (size 1.27 1.27))))
  (property "Description" "PTC, 0.75A hold, 6V, 1206" (at 191.77 104.648 0) (hide yes) (show_name no) (do_not_autoplace no) (effects (font (size 1.27 1.27))))
  (property "Manufacturer" "Bourns" (at 200.152 104.14 0) (hide yes) (show_name no) (do_not_autoplace no) (effects (font (size 1.27 1.27))))
  (property "Manufacturer PN" "MF-NSMF075-2" (at 197.866 104.14 0) (hide yes) (show_name no) (do_not_autoplace no) (effects (font (size 1.27 1.27))))
  (pin "2")
  (pin "1"))
 (symbol
  (lib_id "SEM_power:GND")
  (at 191.77 157.48 0)
  (unit 1)
  (body_style 1)
  (exclude_from_sim no)
  (in_bom yes)
  (on_board yes)
  (in_pos_files yes)
  (dnp no)
  (fields_autoplaced yes)
  (property "Reference" "#PWR081" (at 191.77 163.83 0) (hide yes) (show_name no) (do_not_autoplace no) (effects (font (size 1.27 1.27))))
  (property "Value" "GND" (at 191.77 161.6131 0) (show_name no) (do_not_autoplace no) (effects (font (size 1.27 1.27))))
  (property "Footprint" "" (at 191.77 157.48 0) (hide yes) (show_name no) (do_not_autoplace no) (effects (font (size 1.27 1.27))))
  (property "Datasheet" "" (at 191.77 157.48 0) (hide yes) (show_name no) (do_not_autoplace no) (effects (font (size 1.27 1.27))))
  (property "Description" "Power symbol creates a global label with name \"GND\" , ground" (at 192.024 165.862 0) (hide yes) (show_name no) (do_not_autoplace no) (effects (font (size 1.27 1.27))))
  (pin "1"))
 (symbol
  (lib_id "SEM_power:GND")
  (at 252.73 124.46 0)
  (unit 1)
  (body_style 1)
  (exclude_from_sim no)
  (in_bom yes)
  (on_board yes)
  (in_pos_files yes)
  (dnp no)
  (fields_autoplaced yes)
  (property "Reference" "#PWR077" (at 252.73 130.81 0) (hide yes) (show_name no) (do_not_autoplace no) (effects (font (size 1.27 1.27))))
  (property "Value" "GND" (at 252.73 128.5931 0) (show_name no) (do_not_autoplace no) (effects (font (size 1.27 1.27))))
  (property "Footprint" "" (at 252.73 124.46 0) (hide yes) (show_name no) (do_not_autoplace no) (effects (font (size 1.27 1.27))))
  (property "Datasheet" "" (at 252.73 124.46 0) (hide yes) (show_name no) (do_not_autoplace no) (effects (font (size 1.27 1.27))))
  (property "Description" "Power symbol creates a global label with name \"GND\" , ground" (at 252.984 132.842 0) (hide yes) (show_name no) (do_not_autoplace no) (effects (font (size 1.27 1.27))))
  (pin "1"))
 (symbol
  (lib_id "SEM_Connector_USB:USB_C_Receptacle_USB2.0_16P")
  (at 153.67 119.38 0)
  (unit 1)
  (body_style 1)
  (exclude_from_sim no)
  (in_bom yes)
  (on_board yes)
  (in_pos_files yes)
  (dnp no)
  (fields_autoplaced yes)
  (property "Reference" "J5" (at 153.67 97.4555 0) (show_name no) (do_not_autoplace no) (effects (font (size 1.27 1.27))))
  (property "Value" "USB_C_Receptacle_USB2.0_16P" (at 153.67 99.8798 0) (show_name no) (do_not_autoplace no) (effects (font (size 1.27 1.27))))
  (property "Footprint" "Connector_USB:USB_C_Receptacle_GCT_USB4105-xx-A_16P_TopMnt_Horizontal" (at 153.67 160.528 0) (hide yes) (show_name no) (do_not_autoplace no) (effects (font (size 1.27 1.27))))
  (property "Datasheet" "https://gct.co/connector/usb4105" (at 153.67 154.178 0) (hide yes) (show_name no) (do_not_autoplace no) (effects (font (size 1.27 1.27))))
  (property "Description" "Connector, USB-C Receptacle 16P, USB 2.0, SMD" (at 153.416 157.226 0) (hide yes) (show_name no) (do_not_autoplace no) (effects (font (size 1.27 1.27))))
  (property "Manufacturer" "GCT" (at 153.67 163.322 0) (hide yes) (show_name no) (do_not_autoplace no) (effects (font (size 1.27 1.27))))
  (property "Manufacturer PN" "USB4105-GF-A" (at 153.67 166.116 0) (hide yes) (show_name no) (do_not_autoplace no) (effects (font (size 1.27 1.27))))
  (pin "A4")
  (pin "S1")
  (pin "A7")
  (pin "B4")
  (pin "A12")
  (pin "A9")
  (pin "B9")
  (pin "B8")
  (pin "A6")
  (pin "B5")
  (pin "A1")
  (pin "B6")
  (pin "B12")
  (pin "A8")
  (pin "B1")
  (pin "A5")
  (pin "B7"))
 (symbol
  (lib_id "SEM_power:+VUSB")
  (at 275.59 101.6 0)
  (unit 1)
  (body_style 1)
  (exclude_from_sim no)
  (in_bom yes)
  (on_board yes)
  (in_pos_files yes)
  (dnp no)
  (property "Reference" "#PWR075" (at 275.59 105.41 0) (hide yes) (show_name no) (do_not_autoplace no) (effects (font (size 1.27 1.27))))
  (property "Value" "+VUSB" (at 275.59 98.044 0) (show_name no) (do_not_autoplace no) (effects (font (size 1.27 1.27))))
  (property "Footprint" "" (at 275.59 101.6 0) (hide yes) (show_name no) (do_not_autoplace no) (effects (font (size 1.27 1.27))))
  (property "Datasheet" "" (at 275.59 101.6 0) (hide yes) (show_name no) (do_not_autoplace no) (effects (font (size 1.27 1.27))))
  (property "Description" "" (at 275.59 101.6 0) (hide yes) (show_name no) (do_not_autoplace no) (effects (font (size 1.27 1.27))))
  (pin "1"))
 (symbol
  (lib_id "SEM_power:GND")
  (at 243.84 124.46 0)
  (unit 1)
  (body_style 1)
  (exclude_from_sim no)
  (in_bom yes)
  (on_board yes)
  (in_pos_files yes)
  (dnp no)
  (fields_autoplaced yes)
  (property "Reference" "#PWR076" (at 243.84 130.81 0) (hide yes) (show_name no) (do_not_autoplace no) (effects (font (size 1.27 1.27))))
  (property "Value" "GND" (at 243.84 128.5931 0) (show_name no) (do_not_autoplace no) (effects (font (size 1.27 1.27))))
  (property "Footprint" "" (at 243.84 124.46 0) (hide yes) (show_name no) (do_not_autoplace no) (effects (font (size 1.27 1.27))))
  (property "Datasheet" "" (at 243.84 124.46 0) (hide yes) (show_name no) (do_not_autoplace no) (effects (font (size 1.27 1.27))))
  (property "Description" "Power symbol creates a global label with name \"GND\" , ground" (at 244.094 132.842 0) (hide yes) (show_name no) (do_not_autoplace no) (effects (font (size 1.27 1.27))))
  (pin "1"))
 (symbol
  (lib_id "SEM_power:GND")
  (at 265.43 124.46 0)
  (unit 1)
  (body_style 1)
  (exclude_from_sim no)
  (in_bom yes)
  (on_board yes)
  (in_pos_files yes)
  (dnp no)
  (fields_autoplaced yes)
  (property "Reference" "#PWR078" (at 265.43 130.81 0) (hide yes) (show_name no) (do_not_autoplace no) (effects (font (size 1.27 1.27))))
  (property "Value" "GND" (at 265.43 128.5931 0) (show_name no) (do_not_autoplace no) (effects (font (size 1.27 1.27))))
  (property "Footprint" "" (at 265.43 124.46 0) (hide yes) (show_name no) (do_not_autoplace no) (effects (font (size 1.27 1.27))))
  (property "Datasheet" "" (at 265.43 124.46 0) (hide yes) (show_name no) (do_not_autoplace no) (effects (font (size 1.27 1.27))))
  (property "Description" "Power symbol creates a global label with name \"GND\" , ground" (at 265.684 132.842 0) (hide yes) (show_name no) (do_not_autoplace no) (effects (font (size 1.27 1.27))))
  (pin "1"))
 (symbol
  (lib_id "SEM_Resistor:RES-5k1-0603")
  (at 252.73 118.11 0)
  (unit 1)
  (body_style 1)
  (exclude_from_sim no)
  (in_bom yes)
  (on_board yes)
  (in_pos_files yes)
  (dnp no)
  (property "Reference" "R31" (at 252.73 118.11 90) (show_name no) (do_not_autoplace yes) (effects (font (size 0.762 0.762))))
  (property "Value" "5.1k" (at 250.698 118.11 90) (show_name no) (do_not_autoplace yes) (effects (font (size 0.762 0.762))))
  (property "Footprint" "Resistor_SMD:R_0603_1608Metric" (at 257.556 118.11 90) (hide yes) (show_name no) (do_not_autoplace no) (effects (font (size 1.27 1.27))))
  (property "Datasheet" "" (at 259.334 118.11 90) (hide yes) (show_name no) (do_not_autoplace no) (effects (font (size 1.27 1.27))))
  (property "Description" "Resistor,5.1k, 1%, 0.1W, 0603" (at 261.112 117.856 90) (hide yes) (show_name no) (do_not_autoplace no) (effects (font (size 1.27 1.27))))
  (property "Manufacturer" "Yageo" (at 263.652 118.11 90) (hide yes) (show_name no) (do_not_autoplace no) (effects (font (size 1.27 1.27))))
  (property "Manufacturer PN" "RC0603FR-075K1L" (at 266.192 117.856 90) (hide yes) (show_name no) (do_not_autoplace no) (effects (font (size 1.27 1.27))))
  (property "LCSC" "C105580" (at 252.73 118.11 0) (hide yes) (show_name no) (do_not_autoplace no) (effects (font (size 1.27 1.27))))
  (pin "2")
  (pin "1"))
 (symbol
  (lib_id "SEM_power:GND")
  (at 153.67 147.32 0)
  (unit 1)
  (body_style 1)
  (exclude_from_sim no)
  (in_bom yes)
  (on_board yes)
  (in_pos_files yes)
  (dnp no)
  (fields_autoplaced yes)
  (property "Reference" "#PWR080" (at 153.67 153.67 0) (hide yes) (show_name no) (do_not_autoplace no) (effects (font (size 1.27 1.27))))
  (property "Value" "GND" (at 153.67 151.4531 0) (show_name no) (do_not_autoplace no) (effects (font (size 1.27 1.27))))
  (property "Footprint" "" (at 153.67 147.32 0) (hide yes) (show_name no) (do_not_autoplace no) (effects (font (size 1.27 1.27))))
  (property "Datasheet" "" (at 153.67 147.32 0) (hide yes) (show_name no) (do_not_autoplace no) (effects (font (size 1.27 1.27))))
  (property "Description" "Power symbol creates a global label with name \"GND\" , ground" (at 153.924 155.702 0) (hide yes) (show_name no) (do_not_autoplace no) (effects (font (size 1.27 1.27))))
  (pin "1"))
 (symbol
  (lib_id "SEM_Resistor:RES-5k1-0603")
  (at 243.84 118.11 0)
  (unit 1)
  (body_style 1)
  (exclude_from_sim no)
  (in_bom yes)
  (on_board yes)
  (in_pos_files yes)
  (dnp no)
  (property "Reference" "R30" (at 243.84 118.11 90) (show_name no) (do_not_autoplace yes) (effects (font (size 0.762 0.762))))
  (property "Value" "5.1k" (at 241.808 118.11 90) (show_name no) (do_not_autoplace yes) (effects (font (size 0.762 0.762))))
  (property "Footprint" "Resistor_SMD:R_0603_1608Metric" (at 248.666 118.11 90) (hide yes) (show_name no) (do_not_autoplace no) (effects (font (size 1.27 1.27))))
  (property "Datasheet" "" (at 250.444 118.11 90) (hide yes) (show_name no) (do_not_autoplace no) (effects (font (size 1.27 1.27))))
  (property "Description" "Resistor,5.1k, 1%, 0.1W, 0603" (at 252.222 117.856 90) (hide yes) (show_name no) (do_not_autoplace no) (effects (font (size 1.27 1.27))))
  (property "Manufacturer" "Yageo" (at 254.762 118.11 90) (hide yes) (show_name no) (do_not_autoplace no) (effects (font (size 1.27 1.27))))
  (property "Manufacturer PN" "RC0603FR-075K1L" (at 257.302 117.856 90) (hide yes) (show_name no) (do_not_autoplace no) (effects (font (size 1.27 1.27))))
  (property "LCSC" "C105580" (at 243.84 118.11 0) (hide yes) (show_name no) (do_not_autoplace no) (effects (font (size 1.27 1.27))))
  (pin "1")
  (pin "2"))
 (symbol
  (lib_id "SEM_power:GND")
  (at 146.05 147.32 0)
  (unit 1)
  (body_style 1)
  (exclude_from_sim no)
  (in_bom yes)
  (on_board yes)
  (in_pos_files yes)
  (dnp no)
  (fields_autoplaced yes)
  (property "Reference" "#PWR079" (at 146.05 153.67 0) (hide yes) (show_name no) (do_not_autoplace no) (effects (font (size 1.27 1.27))))
  (property "Value" "GND" (at 146.05 151.4531 0) (show_name no) (do_not_autoplace no) (effects (font (size 1.27 1.27))))
  (property "Footprint" "" (at 146.05 147.32 0) (hide yes) (show_name no) (do_not_autoplace no) (effects (font (size 1.27 1.27))))
  (property "Datasheet" "" (at 146.05 147.32 0) (hide yes) (show_name no) (do_not_autoplace no) (effects (font (size 1.27 1.27))))
  (property "Description" "Power symbol creates a global label with name \"GND\" , ground" (at 146.304 155.702 0) (hide yes) (show_name no) (do_not_autoplace no) (effects (font (size 1.27 1.27))))
  (pin "1"))
 (symbol
  (lib_id "SEM_power:GND")
  (at 275.59 125.73 0)
  (unit 1)
  (body_style 1)
  (exclude_from_sim no)
  (in_bom yes)
  (on_board yes)
  (in_pos_files yes)
  (dnp no)
  (fields_autoplaced yes)
  (property "Reference" "#PWR099" (at 275.59 132.08 0) (hide yes) (show_name no) (do_not_autoplace no) (effects (font (size 1.27 1.27))))
  (property "Value" "GND" (at 275.59 129.8631 0) (show_name no) (do_not_autoplace no) (effects (font (size 1.27 1.27))))
  (property "Footprint" "" (at 275.59 125.73 0) (hide yes) (show_name no) (do_not_autoplace no) (effects (font (size 1.27 1.27))))
  (property "Datasheet" "" (at 275.59 125.73 0) (hide yes) (show_name no) (do_not_autoplace no) (effects (font (size 1.27 1.27))))
  (property "Description" "Power symbol creates a global label with name \"GND\" , ground" (at 275.844 134.112 0) (hide yes) (show_name no) (do_not_autoplace no) (effects (font (size 1.27 1.27))))
  (pin "1"))
 (symbol
  (lib_id "SEM_TestPoint:TP-THTPAD-D1.0mm")
  (at 275.59 119.38 0)
  (unit 1)
  (body_style 1)
  (exclude_from_sim no)
  (in_bom no)
  (on_board yes)
  (in_pos_files yes)
  (dnp no)
  (property "Reference" "TP16" (at 275.59 114.046 0) (show_name no) (do_not_autoplace no) (effects (font (size 1.27 1.27))))
  (property "Value" "TP-PAD-D1.0mm" (at 275.336 112.014 0) (hide yes) (show_name no) (do_not_autoplace no) (effects (font (size 1.27 1.27))))
  (property "Footprint" "TestPoint:TestPoint_THTPad_D1.0mm_Drill0.5mm" (at 275.844 131.572 0) (hide yes) (show_name no) (do_not_autoplace no) (effects (font (size 1.27 1.27))))
  (property "Datasheet" "" (at 275.59 129.032 0) (hide yes) (show_name no) (do_not_autoplace no) (effects (font (size 1.27 1.27))))
  (property "Description" "test point" (at 275.59 127.254 0) (hide yes) (show_name no) (do_not_autoplace no) (effects (font (size 1.27 1.27))))
  (pin "1"))
 (sheet_instances
  (path ""
   (page "5"))))
